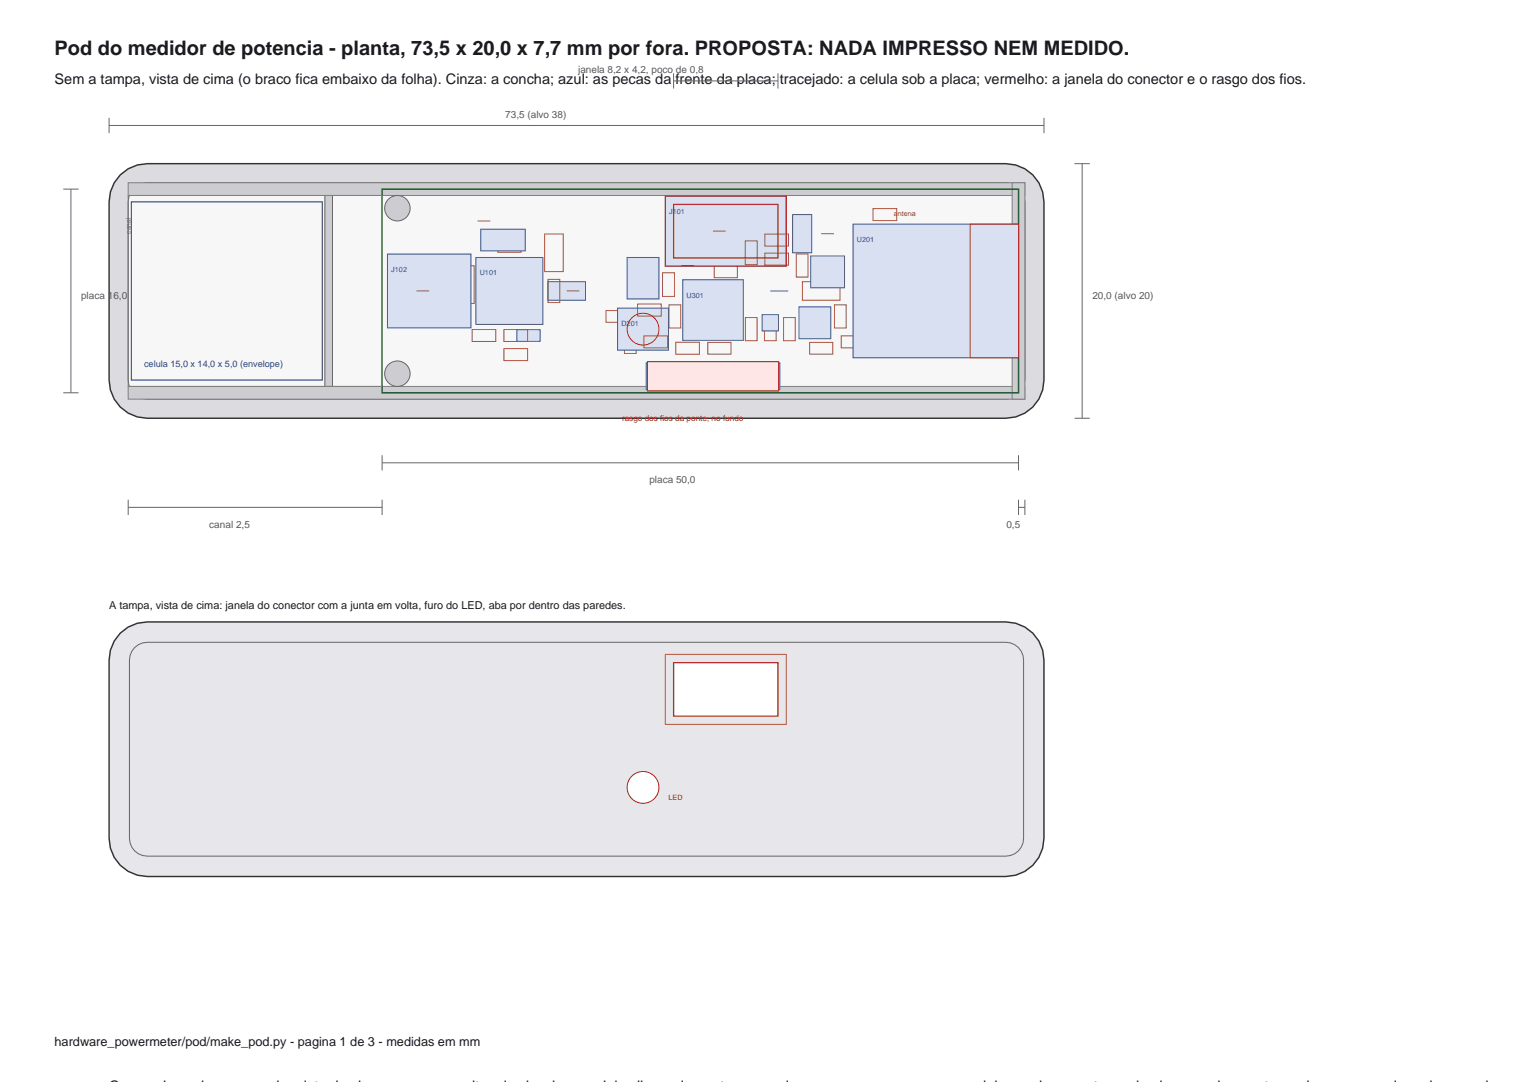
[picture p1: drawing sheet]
<svg xmlns="http://www.w3.org/2000/svg" width="297mm" height="210mm" viewBox="0 0 297 210" stroke-linecap="round" stroke-linejoin="round" font-family="sans-serif">
<path d="M23.3 33.9l1.6-1.2 1.8-.7 1.9-.2h166.5a7.4 7.4 0 0 1 7.4 7.4v34.5a7.4 7.4 0 0 1-7.4 7.4h-166.5a7.4 7.4 0 0 1-7.4-7.4v-34.5l.2-2 .8-1.7z" fill="#dbdbe0" stroke="#333" stroke-width=".28"/>
<path d="M26 36.5l.7-.5 .9-.4 1-.1h166.5a3.7 3.7 0 0 1 3.7 3.7v34.5a3.7 3.7 0 0 1-3.7 3.7h-166.5a3.7 3.7 0 0 1-3.7-3.7v-34.5l.1-1 .4-.9z" fill="#f7f7f7" stroke="#4d4d4d" stroke-width=".19"/>
<g fill="#ccccd1" stroke="#808080" stroke-width=".19">
<path d="M24.9 35.5h173.9v2.4h-173.9z"/>
<path d="M24.9 75h173.9v2.4h-173.9z"/>
<path d="M196.4 35.5h2.4v41.9h-2.4z"/>
</g>
<g fill="#ccccd1" stroke="#666" stroke-width=".19">
<path d="M63 37.9h1.5v37.1h-1.5z"/>
<circle cx="77.1" cy="40.4" r="2.47"/>
<circle cx="77.1" cy="72.5" r="2.47"/>
</g>
<path d="M25.5 39.2h37v34.5h-37z" fill="none" stroke="#333380" stroke-width=".21"/>
<path d="M74.1 36.7h123.5v39.5h-123.5z" fill="none" stroke="#1a591a" stroke-width=".28"/>
<path d="M88.4 51.6h3.6v7.3h-3.6zM96.6 46.7h4.5v2.2h-4.5zM105.7 45.4h3.6v7.3h-3.6z" fill="none" stroke="#963" stroke-width=".19"/>
<g fill="#d9e0f2" stroke="#334d99" stroke-width=".19">
<path d="M106.3 54.6h7.3v3.6h-7.3z"/>
<path d="M100.3 64h4.5v2.2h-4.5z"/>
</g>
<g fill="none" stroke="#963" stroke-width=".19">
<path d="M106.3 54.2h2.3v4.5h-2.3zM129.8 59.1h2.3v4.5h-2.3zM138.6 51.6h4.5v2.3h-4.5zM154.5 49.3h2.3v4.5h-2.3zM155.7 54.6h7.3v3.6h-7.3zM161.9 59.1h2.3v4.5h-2.3zM170.7 59h4.5v2.3h-4.5zM176.1 55.3h3.6v7.3h-3.6zM117.6 60.2h4.5v2.3h-4.5zM121.2 64.1h2.2v4.5h-2.2zM137.3 66.4h4.5v2.3h-4.5zM144.6 61.6h2.3v4.5h-2.3z"/>
<path d="M148.3 61.6h2.3v4.5h-2.3zM152 61.6h2.3v4.5h-2.3zM157.1 66.4h4.5v2.3h-4.5z"/>
</g>
<g fill="#d9e0f2" stroke="#334d99" stroke-width=".19">
<path d="M153.8 41.6h3.7v7.4h-3.7z"/>
<path d="M119.8 59.8h9.9v8.1h-9.9z"/>
</g>
<path d="M166.2 56.5h3.6v7.3h-3.6z" fill="none" stroke="#963" stroke-width=".19"/>
<g fill="#d9e0f2" stroke="#334d99" stroke-width=".19">
<path d="M129.1 38h23.4v13.6h-23.4z"/>
<path d="M75.2 49.3h16.2v14.3h-16.2z"/>
<path d="M125.4 70.4h25.9v5.2h-25.9z"/>
<path d="M93.3 44.5h8.6v4.2h-8.6z"/>
</g>
<g fill="none" stroke="#963" stroke-width=".19">
<path d="M123.7 59h4.6v2.3h-4.6zM128.5 52.9h2.4v4.6h-2.4zM144.6 46.7h2.3v4.6h-2.3zM148.4 45.4h4.6v2.3h-4.6zM148.4 49.1h4.6v2.3h-4.6zM165.7 52.8h4.6v2.3h-4.6zM165.7 49.1h4.6v2.3h-4.6zM165.7 45.4h4.6v2.3h-4.6zM169.4 40.5h4.6v2.3h-4.6zM171.8 44.3h2.3v4.6h-2.3zM171.8 52.9h2.3v4.6h-2.3zM91.6 63.9h4.6v2.3h-4.6z"/>
<path d="M97.8 67.6h4.6v2.4h-4.6zM97.8 63.9h4.6v2.3h-4.6zM124.9 65.2h4.6v2.3h-4.6zM131.1 66.4h4.6v2.3h-4.6zM163.2 65.2h4.6v2.3h-4.6z"/>
</g>
<path d="M149.5 56.4h3.4z" fill="#d9e0f2" stroke="#334d99" stroke-width=".19"/>
<path d="M80.8 56.4h2.5zM92.7 42.9h2.4zM109.9 56.4h2.5zM132.2 51.5h2.4zM138.3 44.8h2.5zM158.1 51.5h2.5zM159.3 45.3h2.5z" fill="none" stroke="#963" stroke-width=".19"/>
<g fill="#d9e0f2" stroke="#334d99" stroke-width=".19">
<path d="M92.3 49.9h13v13h-13z"/>
<path d="M121.7 49.9h6.1v8.1h-6.1z"/>
<path d="M165.5 43.5h32.1v25.9h-32.1z"/>
<path d="M132.5 54.3h11.7v11.7h-11.7z"/>
<path d="M147.9 61h3.1v3.2h-3.1z"/>
<path d="M155 59.5h6.2v6.2h-6.2z"/>
<path d="M157.3 49.7h6.6v6.1h-6.6z"/>
</g>
<path d="M188.2 43.5h9.4v25.9h-9.4z" fill="none" stroke="#b33333" stroke-width=".19"/>
<path d="M130.7 39.7h20.2v10.3h-20.2z" fill="none" stroke="#cc1a1a" stroke-width=".25"/>
<path d="M129.1 38h23.4v13.6h-23.4z" fill="none" stroke="#cc1a1a" stroke-width=".19"/>
<path d="M125.6 70.1h25.5v5.7h-25.5z" fill="#ffe6e6" stroke="#cc1a1a" stroke-width=".21"/>
<circle cx="124.8" cy="63.9" r="3.1" fill="none" stroke="#cc1a1a" stroke-width=".19"/>
<path d="M24.9 37.9h49.2v37.1h-49.2z" fill="none" stroke="#808080" stroke-width=".19"/>
<g fill="none" stroke="#666" stroke-width=".19">
<path d="M130.7 15.7h20.2zM130.7 14.2v3zM150.9 14.2v3zM12.3 36.7h2.9zM13.8 36.7v39.5zM21.2 24.3h181.3zM21.2 22.9v2.9zM202.5 22.9v2.9zM208.5 31.8h2.9zM210 31.8v49.3zM12.3 76.2h2.9zM24.9 98.4h49.2z"/>
<path d="M24.9 96.9v3zM74.1 89.8h123.5zM74.1 88.3v3zM74.1 96.9v3zM197.6 88.3v3zM197.6 98.4h1.2zM197.6 96.9v3zM198.8 96.9v3zM208.5 81.1h2.9z"/>
</g>
<path d="M23.3 122.8l1.6-1.2 1.8-.7 1.9-.2h166.5a7.4 7.4 0 0 1 7.4 7.4v34.5a7.4 7.4 0 0 1-7.4 7.4h-166.5a7.4 7.4 0 0 1-7.4-7.4v-34.5l.2-2 .8-1.7z" fill="#e6e6eb" stroke="#333" stroke-width=".28"/>
<path d="M26.1 125.6l.7-.5 .9-.4 .9-.1h166.5a3.5 3.5 0 0 1 3.5 3.5v34.5a3.5 3.5 0 0 1-3.5 3.5h-166.5a3.5 3.5 0 0 1-3.5-3.5v-34.5l.1-.9 .4-.9z" fill="none" stroke="#666" stroke-width=".19"/>
<path d="M130.7 128.6h20.2v10.3h-20.2z" fill="#fff" stroke="#cc1a1a" stroke-width=".25"/>
<path d="M129.1 126.9h23.4v13.6h-23.4z" fill="none" stroke="#cc4d4d" stroke-width=".19"/>
<circle cx="124.8" cy="152.8" r="3.1" fill="#fff" stroke="#cc1a1a" stroke-width=".19"/>
<text font-size="3.9" fill="#1a1a1f" x="10.6" y="10.6">Pod do medidor de potencia - planta, 73,5 x 20,0 x 7,7 mm por fora. PROPOSTA: NADA IMPRESSO NEM MEDIDO.</text>
<text font-size="2.8" fill="#1a1a1f" x="10.6" y="16.2">Sem a tampa, vista de cima (o braco fica embaixo da folha). Cinza: a concha; azul: as pecas da frente da placa; tracejado: a celula sob a placa; vermelho: a janela do conector e o rasgo dos fios.</text>
<text font-size="2.5" fill="#1a1a1f" x="10.6" y="202.8">hardware_powermeter/pod/make_pod.py - pagina 1 de 3 - medidas em mm</text>
<text font-size="2.1" fill="#1a1a1a" x="21.2" y="118.2">A tampa, vista de cima: janela do conector com a junta em volta, furo do LED, aba por dentro das paredes.</text>
<g font-size="1.9" fill="#595959">
<text x="112.2" y="14.2">janela 8,2 x 4,2, poco de 0,8</text>
<text x="98" y="22.9">73,5 (alvo 38)</text>
<text x="15.7" y="57.9">placa 16,0</text>
<text x="211.9" y="57.9">20,0 (alvo 20)</text>
<text x="126" y="93.7">placa 50,0</text>
<text x="40.6" y="102.4">canal 2,5</text>
<text x="195.3" y="102.4">0,5</text>
</g>
<text font-size="1.8" fill="#333380" x="28" y="71.3">celula 15,0 x 14,0 x 5,0 (envelope)</text>
<text font-size="1.6" fill="#cc1a1a" x="120.7" y="81.8">rasgo dos fios da ponte, no fundo</text>
<g font-size="1.4" fill="#334d99">
<text x="129.8" y="41.5">J101</text>
<text x="166.2" y="46.9">U201</text>
<text x="75.9" y="52.7">J102</text>
<text x="93.1" y="53.4">U101</text>
<text x="133.2" y="57.7">U301</text>
<text x="120.6" y="63.2">D201</text>
</g>
<text font-size="1.4" fill="#b33333" x="173.4" y="42">antena</text>
<text font-size="1.4" fill="#cc1a1a" x="129.7" y="155.2">LED</text>
<text font-size="1.3" fill="#666" x="25.4" y="45.3" transform="rotate(-90 25.4 45.3)">canal</text>
</svg>
